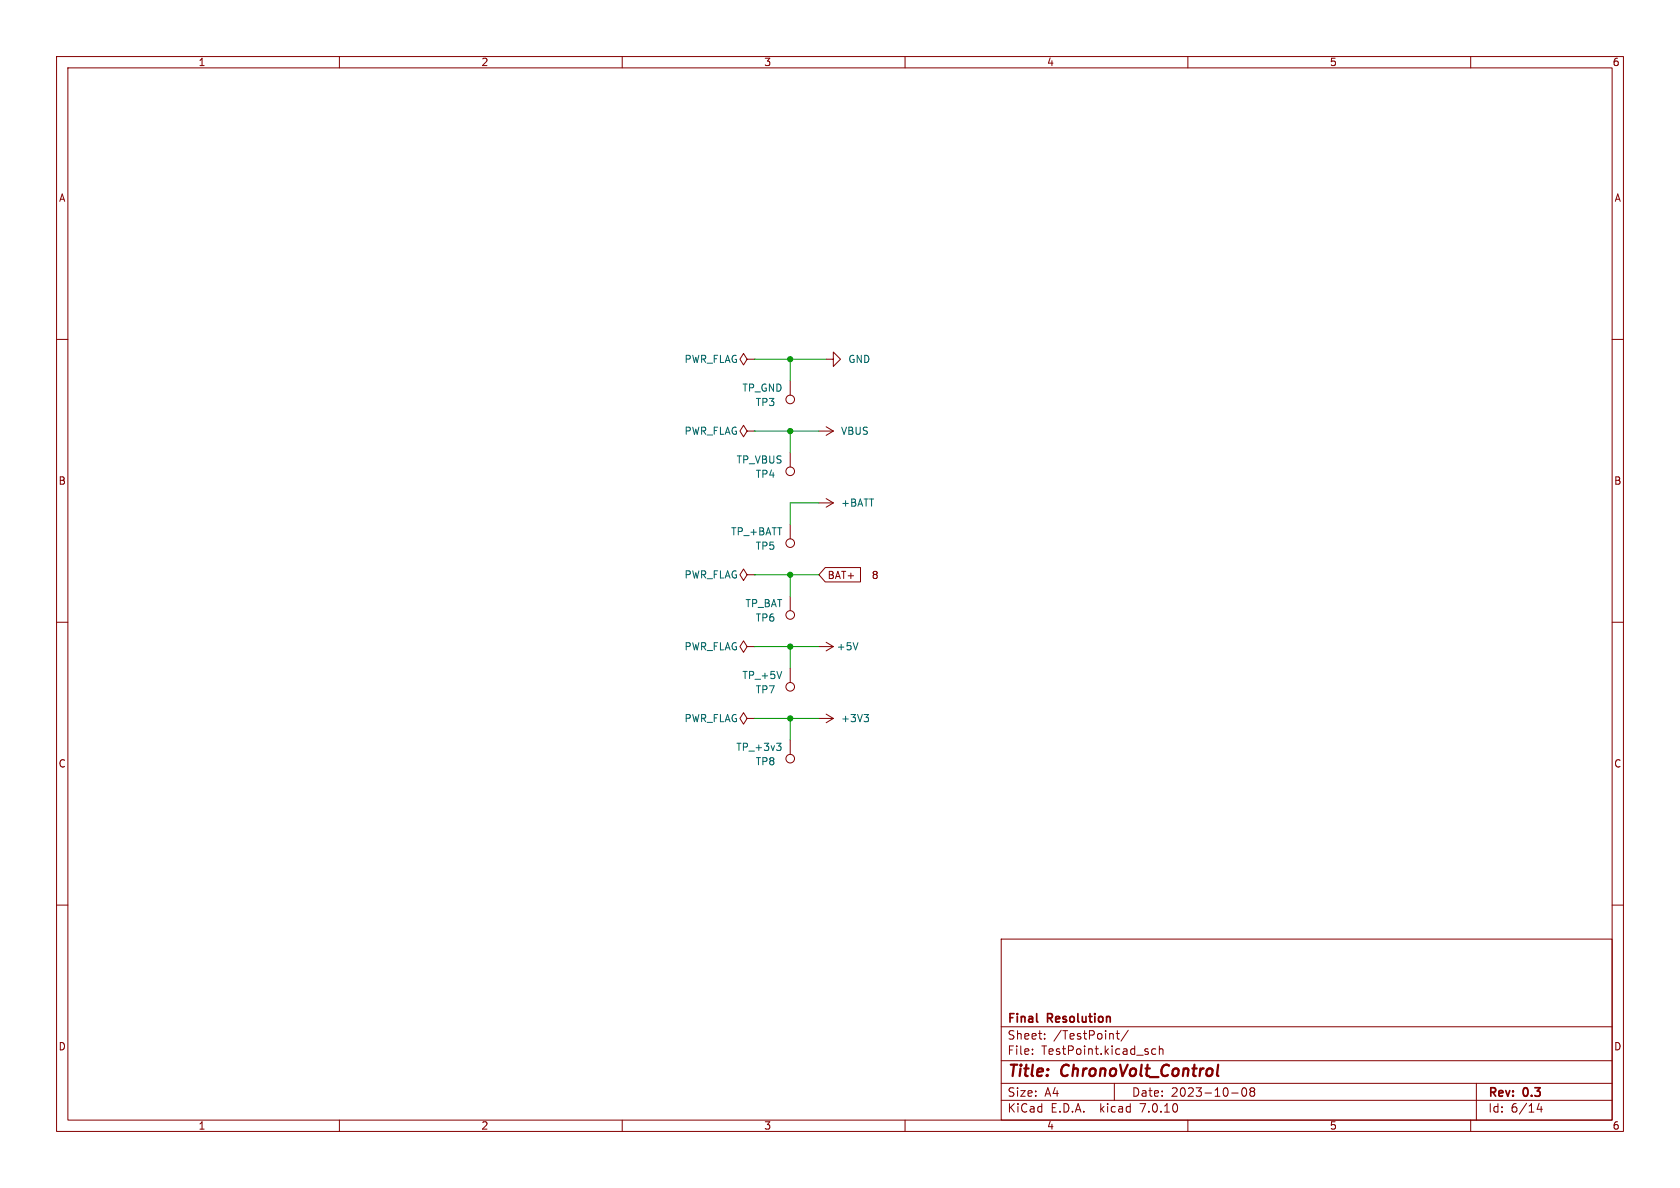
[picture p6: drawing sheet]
<svg xmlns="http://www.w3.org/2000/svg" width="297mm" height="210mm" viewBox="0 0 297 210" stroke-linecap="round" stroke-linejoin="round" font-family="sans-serif">
<g fill="none" stroke="#840000" stroke-width=".18">
<path d="M10 10h277v190h-277zM12 12h273v186h-273zM60 10v2M110 10v2M160 10v2M210 10v2M260 10v2M10 60h2M285 60h2M132.1 76.2l-.7-1-.6 1 .6 1 .7-1h1.2M132.1 63.5l-.7-1-.6 1 .6 1 .7-1h1.2M133.3 76.2h.1"/>
<path d="M133.3 63.5h.1M139.7 67.3v2.6M144.8 76.2h2.5M146 63.5h1.3v-1.3l1.3 1.3-1.3 1.3v-1.3M146 75.4l1.3 .8M147.3 76.2l-1.3 .8M139.7 80v2.6M139.7 92.7v2.6M144.8 88.9h2.5M146 88.1l1.3 .8M147.3 88.9l-1.3 .8M10 110h2"/>
<path d="M132.1 114.3l-.7-1-.6 1 .6 1 .7-1h1.2M132.1 101.6l-.7-1-.6 1 .6 1 .7-1h1.2M133.3 114.3h.1M133.3 101.6h.1M139.7 105.4v2.6M139.7 118.1v2.6M144.8 114.3h2.5M145.9 100.3h6.2v2.6h-6.2l-1.1-1.3zM146 113.5l1.3 .8M147.3 114.3l-1.3 .8M285 110h2M132.1 127l-.7-1-.6 1 .6 1 .7-1h1.2"/>
<path d="M133.3 127h.1M139.7 130.8v2.6M144.8 127h2.5M146 126.2l1.3 .8M147.3 127l-1.3 .8M10 160h2M285 160h2M177 166h108v32h-108zM60 198v2M110 198v2M160 198v2M177 194.5h108"/>
<path d="M177 191.5h108M177 187.5h108M177 181.5h108M182.5 186.3v.1M182.5 185.5v.1M184.7 183.6v.1M184.7 182.8v.1M197 191.5v3M197.3 182.7h.6M197.5 182.2v1.3l.4 .2M199.5 182.1l-1.3 2M204.3 185.5l-.4-.1-.3 .3v.4l.1 .2h.6"/>
<path d="M205 185.5l.2-.1 .3 .1 .1 .9M205 184.9v1.5M210 198v2M217.7 193.2h1.2M219.7 192.4l.2-.1a.81 .81 0 0 1 .6 .6 .81 .81 0 0 1-.3 .8l-.2 .1a.81 .81 0 0 1-.3-1.4zM221.2 192.9l-.2-.2 .2-.4 .5 .1 .1 .2-.3 .3M221.2 192.9l-.2 .3v.3l.2 .3 .5-.1 .1-.2-.1-.4-.2-.2M221.2 192.9h.3M260 198v2M261 191.5v6.5M272.1 195l-.4 1.1h1M272.5 195.6v1"/>
<circle cx="139.7" cy="70.6" r=".76"/>
<circle cx="139.7" cy="96" r=".76"/>
<circle cx="139.7" cy="83.3" r=".76"/>
<circle cx="139.7" cy="108.7" r=".76"/>
<circle cx="139.7" cy="121.4" r=".76"/>
<circle cx="139.7" cy="134.1" r=".76"/>
</g>
<path d="M183.3 180.6l.2 .1" fill="none" stroke="#840000" stroke-width=".3"/>
<path d="M138.2 118.7l-.4 1.3M151.7 113.6l-.4 1.3M137.3 131.4h.8l-.4 .5 .3 .1 .1 .4-.3 .3h-.3M152.8 126.3h.7l-.4 .5M153.3 126.8l.2 .2v.3l-.2 .3" fill="none" stroke="#006464" stroke-width=".18"/>
<path d="M133.3 63.5h12.7M133.3 76.2h11.5M139.7 63.5v3.8M139.7 76.2v3.8M144.8 88.9h-5.1v3.8M133.3 114.3h11.5M133.3 101.6h11.5M139.7 101.6v3.8M139.7 114.3v3.8M133.3 127h11.5M139.7 127v3.8" fill="none" stroke="#009600" stroke-width=".18"/>
<g fill="#009600" stroke="#009600" stroke-width=".18">
<circle cx="139.7" cy="63.5" r=".46"/>
<circle cx="139.7" cy="114.3" r=".46"/>
<circle cx="139.7" cy="127" r=".46"/>
<circle cx="139.7" cy="76.2" r=".46"/>
<circle cx="139.7" cy="101.6" r=".46"/>
</g>
<g font-size="2.8" fill="#840000">
<text x="178" y="190.9">Title:</text>
<text x="187.7" y="190.9">ChronoVolt_Control</text>
</g>
<g font-size="2.1" fill="#840000">
<text x="178" y="184">Sheet:</text>
<text x="178" y="181.2">Final</text>
<text x="185.2" y="181.2">Resolution</text>
<text x="186.2" y="184">/TestPoint/</text>
<text x="178" y="186.7">File:</text>
<text x="184.1" y="186.7">TestPoint.kicad_sch</text>
<text x="178" y="196.9">KiCad</text>
<text x="178" y="194.1">Size:</text>
<text x="184.7" y="194.1">A4</text>
<text x="185.7" y="196.9">E.D.A.</text>
<text x="194.6" y="196.9">kicad</text>
<text x="200" y="194.1">Date:</text>
<text x="201.8" y="196.9">7.0.10</text>
<text x="207" y="194.1">2023-10-08</text>
<text x="263" y="194.3">Rev:</text>
<text x="263" y="196.9">Id:</text>
<text x="267.1" y="196.9">6/14</text>
<text x="269.4" y="194.3">0.3</text>
</g>
<g font-size="1.8" fill="#840000">
<text x="35" y="11.9">1</text>
<text x="85" y="11.9">2</text>
<text x="135" y="11.9">3</text>
<text x="185" y="11.9">4</text>
<text x="235" y="11.9">5</text>
<text x="285" y="11.9">6</text>
<text x="10.3" y="35.9">A</text>
<text x="285.3" y="35.9">A</text>
<text x="10.3" y="85.9">B</text>
<text x="285.3" y="85.9">B</text>
<text x="146.2" y="102.6">BAT+</text>
<text x="154" y="102.6">8</text>
<text x="10.3" y="135.9">C</text>
<text x="285.3" y="135.9">C</text>
<text x="10.3" y="185.9">D</text>
<text x="285.3" y="185.9">D</text>
<text x="35" y="199.9">1</text>
<text x="85" y="199.9">2</text>
<text x="135" y="199.9">3</text>
<text x="185" y="199.9">4</text>
<text x="235" y="199.9">5</text>
<text x="285" y="199.9">6</text>
</g>
<g font-size="1.8" fill="#006464">
<text x="120.9" y="64.4">PWR_FLAG</text>
<text x="149.9" y="64.4">GND</text>
<text x="131.1" y="69.4">TP_GND</text>
<text x="133.5" y="72">TP3</text>
<text x="120.9" y="77.1">PWR_FLAG</text>
<text x="148.6" y="77.1">VBUS</text>
<text x="130.1" y="82.1">TP_VBUS</text>
<text x="133.5" y="84.7">TP4</text>
<text x="148.6" y="89.8">+BATT</text>
<text x="129.1" y="94.8">TP_+BATT</text>
<text x="133.5" y="97.4">TP5</text>
<text x="120.9" y="102.5">PWR_FLAG</text>
<text x="131.7" y="107.5">TP_BAT</text>
<text x="133.5" y="110.1">TP6</text>
<text x="120.9" y="115.2">PWR_FLAG</text>
<text x="147.8" y="115.2">+5V</text>
<text x="131.1" y="120.2">TP_+5V</text>
<text x="133.5" y="122.8">TP7</text>
<text x="120.9" y="127.9">PWR_FLAG</text>
<text x="148.6" y="127.9">+3V3</text>
<text x="130.1" y="132.9">TP_+3v3</text>
<text x="133.5" y="135.5">TP8</text>
</g>
</svg>
